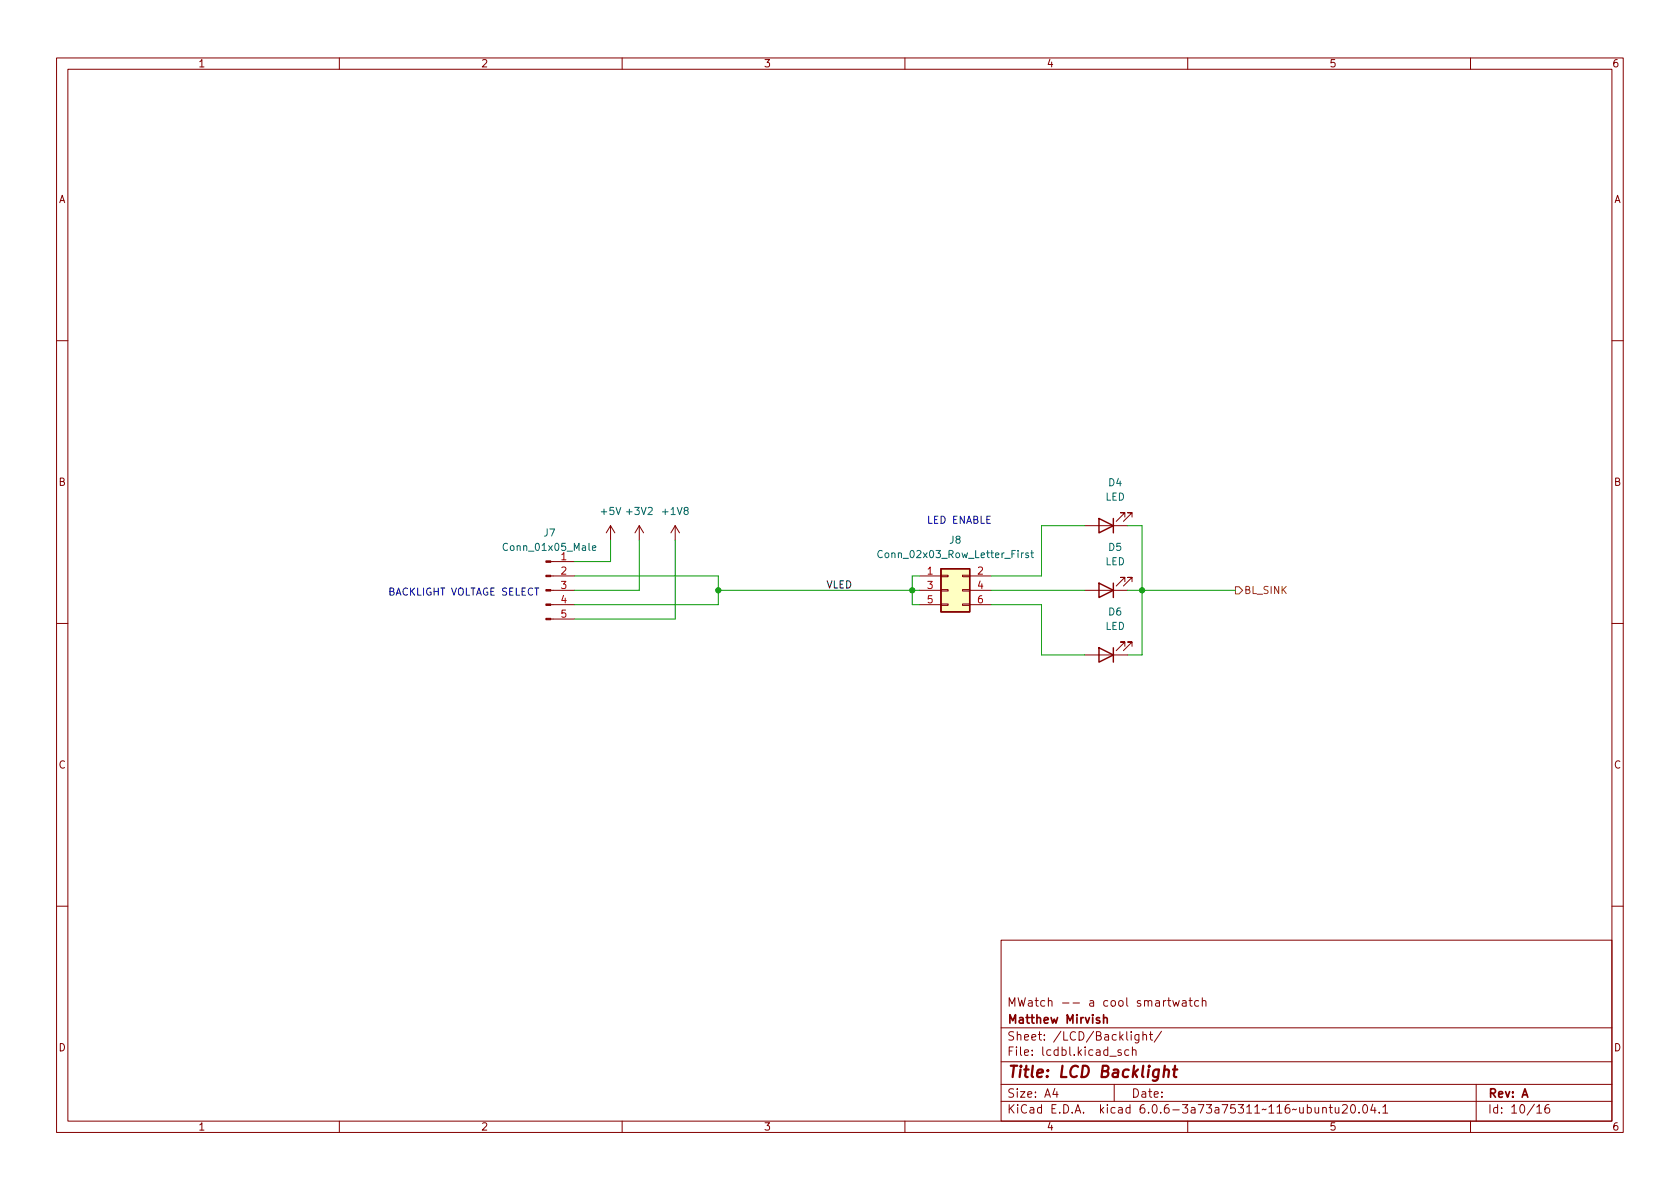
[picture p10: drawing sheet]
<svg xmlns="http://www.w3.org/2000/svg" width="297mm" height="210mm" viewBox="0 0 297 210" stroke-linecap="round" stroke-linejoin="round" font-family="sans-serif">
<g fill="none" stroke="#840000" stroke-width=".18">
<path d="M10 10.2h277v190.1h-277zM12 12.2h273v186.1h-273zM60 10.2v2M110 10.2v2M160 10.2v2M210 10.2v2M260 10.2v2M10 60.2h2M285 60.2h2M97.4 99.3h4.2M107.9 93l-.7 1.2M107.9 93v2.5"/>
<path d="M107.9 93l.8 1.2M113 93l-.7 1.2M113 93v2.5M113 93l.8 1.2M119.4 93l-.8 1.2M119.4 93v2.5M119.4 93l.7 1.2M191.8 93h7.6M198.9 91.4v-.7h-.8h.8l-1.5 1.5M200.2 91.4v-.7h-.8h.8l-1.6 1.5M10 110.2h2M97.4 109.5h4.2"/>
<path d="M97.4 106.9h4.2M97.4 104.4h4.2M97.4 101.8h4.2M162.6 106.9h3.8M162.6 104.4h3.8M162.6 101.8h3.8M166.4 106.8h1.2v.3h-1.2zM166.4 104.3h1.2v.2h-1.2zM166.4 101.7h1.2v.3h-1.2zM170.2 106.8h1.2v.3h-1.2zM170.2 104.3h1.2v.2h-1.2zM170.2 101.7h1.2v.3h-1.2z"/>
<path d="M171.4 106.9h3.9M171.4 104.4h3.9M171.4 101.8h3.9M191.8 104.4h7.6M191.8 115.8h7.6M198.9 114.3v-.8h-.8h.8l-1.5 1.6M198.9 102.9v-.8h-.8h.8l-1.5 1.5M200.2 114.3v-.8h-.8h.8l-1.6 1.6M200.2 102.9v-.8h-.8h.8l-1.6 1.5M285 110.2h2M10 160.2h2M177 166.3h108v32h-108z"/>
<path d="M205.7 176.9v1M206.1 176.9l-.2 .1-.2 .2M206.4 176.9h.6M206.6 176.4v1.3l.4 .2M207.4 176.9l.2 1 .3-.7 .3 .7 .3-1M209.1 177h.5l.1 .9M209.7 177.3l-.5 .1a.29 .29 0 0 0-.2 .2 .29 .29 0 0 0 .2 .3h.5M210.2 176.9h.6M210.4 176.4v1.3l.4 .2M211.9 177l-.4-.1-.3 .3v.4l.2 .3h.5M212.6 177.1l.2-.2 .3 .1 .1 .9M212.6 176.4v1.5"/>
<path d="M285 160.2h2M60 198.3v2M110 198.3v2M160 198.3v2M177 194.8h108M177 191.8h108M177 187.8h108M177 181.8h108M186.5 192.5l-.4 1h1M186.9 193v1M196.2 186.8h1.2M197 191.8v3"/>
<path d="M198.2 185.7l-.3-.1-.3 .2 .1 .3 .5 .1v.4h-.6M199.6 185.7l-.5-.1-.2 .3v.4l.1 .3h.6M200 182.4v.2M200 182.9v1M200.2 185.8l.2-.2 .4 .1 .1 .9M200.2 185.1v1.5M201.4 182.9v1.2l-.3 .3h-.4M201.4 183l-.5-.1-.3 .3v.4l.2 .3h.6M202.1 183.1l.2-.2 .3 .1 .1 .9M202.1 182.4v1.5M203.2 182.9h.6M203.4 182.4v1.3l.4 .2"/>
<path d="M205.4 182.4l-1.3 1.9M210 198.3v2M233.9 196l.2-.2 .3 .1 .1 .9M233.9 195.8v1M235 195.8h.6M235.2 195.3v1.3l.4 .2M236.1 195.8v1h.4l.2-.1M236.7 195.8v1M237.4 195.5l.5-.2 .2 .2 .1 .3-.9 1h.9M239 195.4l.1-.1a.81 .81 0 0 1 .6 .7 .81 .81 0 0 1-.3 .8h-.1a.81 .81 0 0 1-.6-.6 .81 .81 0 0 1 .3-.8zM240.3 196.7v.1M241.1 195.5l.2-.2a.81 .81 0 0 1 .6 .7 .81 .81 0 0 1-.3 .8h-.2a.81 .81 0 0 1-.3-1.3z"/>
<path d="M242.7 195.3l-.3 1h.9M243.1 195.8v1M243.9 196.7v.1M244.5 195.8l.4-.5v1.5M244.5 196.8h.9M260 198.3v2M261 191.8v6.5M271.7 195.8l.5-.5v1.5M271.7 196.8h.9M273.9 195.3a.6 .6 0 0 0-.8 .7v.5l.2 .3h.4l.2-.1 .1-.5-.1-.2-.5-.1-.3 .3"/>
</g>
<path d="M205.8 189.3a.49 .49 0 0 1 .9 .1l-.1 1.1M206 188.5l-.3 2M207.4 189.1h.8M207.8 188.5l-.3 1.7 .1 .2 .4 .1" fill="none" stroke="#840000" stroke-width=".4"/>
<path d="M195.1 179.4v1.5M195.1 180.1l.2-.2 .4 .1 .1 .9" fill="none" stroke="#840000" stroke-width=".3"/>
<g fill="#840000" stroke="#840000" stroke-width=".18">
<path d="M96.5 109.3h.9v.3h-.9z"/>
<path d="M96.5 106.8h.9v.3h-.9z"/>
<path d="M96.5 104.3h.9v.2h-.9z"/>
<path d="M96.5 101.7h.9v.3h-.9z"/>
<path d="M96.5 99.2h.9v.2h-.9z"/>
</g>
<path d="M104.7 96.9l.6-.1v-.2l-.4-.1-.2 .2 .1 .6h.5M156 97.5a.6 .6 0 0 0-.8 .4 .6 .6 0 0 0 .6 .7l.2-.1M181.8 97.8h-.3l-.2 .1 .1 .2 .4 .1v.4h-.5M182.2 97.8h.5M182.4 97.3v1.1l.3 .2" fill="none" stroke="#006464" stroke-width=".18"/>
<path d="M194.3 91.7l2.5 1.3-2.5 1.2zM196.8 91.7v2.5M166.4 100.6h5v7.6h-5zM194.3 114.5l2.5 1.3-2.5 1.3zM194.3 103.1l2.5 1.3-2.5 1.3zM196.8 103.1v2.6M196.8 114.5v2.6" fill="none" stroke="#840000" stroke-width=".25"/>
<path d="M166.4 100.6h5v7.6h-5z" fill="#ffffc2" stroke="#ffffc2" stroke-width=".18"/>
<path d="M218.4 103.8h.7l.6 .6-.6 .6h-.7z" fill="none" stroke="#725600" stroke-width=".18"/>
<path d="M107.9 95.5v3.8h-6.3M113 95.5v8.9h-11.4M119.4 95.5v14h-17.8M191.8 93h-7.7v8.8h-8.8M199.4 93h2.5v22.8h-2.5M101.6 101.8h25.4v5.1h-25.4M127 104.4h35.6M162.6 101.8h-1.3v5.1h1.3M175.3 104.4h16.5M175.3 106.9h8.8v8.9h7.7M199.4 104.4h19" fill="none" stroke="#009600" stroke-width=".18"/>
<g fill="#009600" stroke="#009600" stroke-width=".18">
<circle cx="127" cy="104.4" r=".46"/>
<circle cx="161.3" cy="104.4" r=".46"/>
<circle cx="201.9" cy="104.4" r=".46"/>
</g>
<text font-size="2.8" fill="#840000" x="178" y="190.6">Title: LCD Backlight</text>
<g font-size="2.1" fill="#840000">
<text x="178" y="178">MWatch -- a cool smartwatch</text>
<text x="178" y="184">Sheet: /LCD/Backlight/</text>
<text x="178" y="181">Matthew Mirvish</text>
<text x="178" y="186.7">File: lcdbl.kicad_sch</text>
<text x="178" y="196.9">KiCad E.D.A. kicad 6.0.6-3a73a75311~116~ubuntu20.04.1</text>
<text x="178" y="194.1">Size: A4</text>
<text x="200" y="194.1">Date:</text>
<text x="263" y="194.1">Rev: A</text>
<text x="263" y="196.9">Id: 10/16</text>
</g>
<g font-size="1.8" fill="#840000">
<text x="35" y="11.9">1</text>
<text x="85" y="11.9">2</text>
<text x="135" y="11.9">3</text>
<text x="185" y="11.9">4</text>
<text x="235" y="11.9">5</text>
<text x="285" y="11.9">6</text>
<text x="10.3" y="35.9">A</text>
<text x="285.3" y="35.9">A</text>
<text x="10.3" y="85.9">B</text>
<text x="285.3" y="85.9">B</text>
<text x="10.3" y="135.9">C</text>
<text x="285.3" y="135.9">C</text>
<text x="10.3" y="185.9">D</text>
<text x="285.3" y="185.9">D</text>
<text x="35" y="199.9">1</text>
<text x="85" y="199.9">2</text>
<text x="135" y="199.9">3</text>
<text x="185" y="199.9">4</text>
<text x="235" y="199.9">5</text>
<text x="285" y="199.9">6</text>
</g>
<g font-size="1.8" fill="#006464">
<text x="195.4" y="88.5">LED</text>
<text x="196" y="86">D4</text>
<text x="96.2" y="94.9">J7</text>
<text x="106.4" y="91.1">+5V</text>
<text x="110.9" y="91.1">+3V2</text>
<text x="117.3" y="91.1">+1V8</text>
<text x="89.5" y="97.4">Conn_01x05_Male</text>
<text x="156" y="98.7">Conn_02x03_Row_Letter_First</text>
<text x="167.9" y="96.1">J8</text>
<text x="195.4" y="99.9">LED</text>
<text x="196" y="97.4">D5</text>
<text x="195.4" y="111.4">LED</text>
<text x="196" y="108.8">D6</text>
</g>
<g font-size="1.8" fill="#0000c2">
<text x="163.8" y="92.6">LED ENABLE</text>
<text x="68.6" y="105.3">BACKLIGHT VOLTAGE SELECT</text>
</g>
<g font-size="1.8" fill="#a90000">
<text x="99.2" y="99.1">1</text>
<text x="99.2" y="101.6">2</text>
<text x="164" y="101.6">1</text>
<text x="172.9" y="101.6">2</text>
<text x="99.2" y="104.1">3</text>
<text x="99.2" y="106.7">4</text>
<text x="164" y="104.1">3</text>
<text x="164" y="106.7">5</text>
<text x="172.9" y="104.1">4</text>
<text x="172.9" y="106.7">6</text>
<text x="99.2" y="109.2">5</text>
</g>
<text font-size="1.8" fill="#0f0f0f" x="146" y="104">VLED</text>
<text font-size="1.8" fill="#725600" x="219.9" y="105">BL_SINK</text>
</svg>
